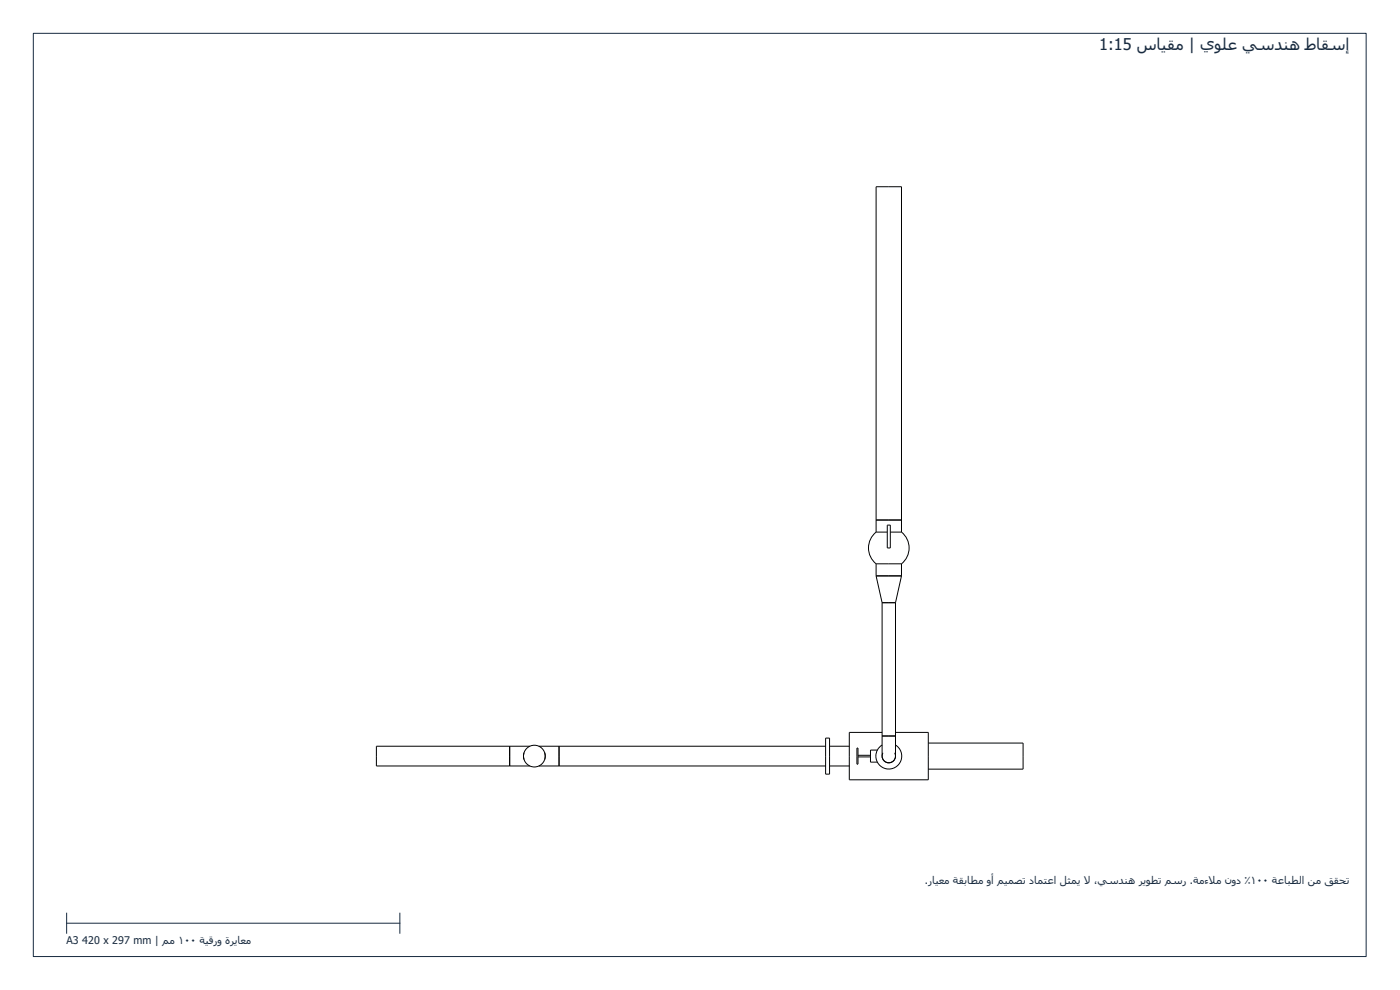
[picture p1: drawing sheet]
<svg xmlns="http://www.w3.org/2000/svg" width="420mm" height="297mm" viewBox="0 0 420 297" stroke-linecap="round" stroke-linejoin="round" font-family="sans-serif">
<path d="M10 10h400v277h-400zM20 277h100M20 274v6M120 274v6" fill="none" stroke="#182b40" stroke-width=".3"/>
<g fill="none" stroke="#000" stroke-width=".3">
<path d="M262.9 159.7a6.1 6.1 0 0 0 0 9.5M262.9 159.7h3.4M262.9 156h7.7M262.9 159.7v-103.7h7.7v103.7M266.3 157.6h.9v6.8h-.9zM267.2 159.7h3.4M270.6 159.7a6.1 6.1 0 0 1 0 9.5M262.9 172.8h7.7M262.9 169.2h7.7M262.9 172.8l1.8 8M262.9 169.2v3.6M270.6 172.8l-1.8 8"/>
<path d="M270.6 169.2v3.6M264.7 180.8h4.1M264.7 180.8v40M268.8 180.8v40M264.7 219.7h-9.8v14.3h23.7v-14.3h-9.8M153 223.9v5.9M157.3 225.8l-.2 1.1 .2 1M159 223.9h-46v5.9h46M161.7 229.8h86.1M161.7 223.9h86.1M163.5 225.8l.1 1.1-.1 1M167.8 223.9v5.9"/>
<path d="M247.8 221.5h1.2v10.8h-1.2zM249 229.8h5.9M249 223.9h5.9M257.2 224.4h.3v4.9h-.3zM257.5 226.6h3.7M257.5 227.1h3.7M263.3 225.1h-2.1v3.6h2.1M264.7 220.8v6.1M264.7 223.5a3.9 3.9 0 0 0-.9 5.9 3.9 3.9 0 0 0 5.9 0 3.9 3.9 0 0 0-.9-5.9M264.7 226.9h.1M264.7 220.8h4.1M265 225.9l-.3 1"/>
<path d="M268.5 225.9a2.01 2.01 0 0 1-1.2 2.9 2.01 2.01 0 0 1-2.6-1.9M268.8 220.8v5.2a2.07 2.07 0 0 1-1.6 2.7 2.07 2.07 0 0 1-2.5-1.8M278.6 222.9h28.4v7.9h-28.4"/>
<circle cx="160.4" cy="226.9" r="3.3"/>
</g>
<text font-size="4.9" fill="#182b40" x="329.9" y="14.9">1:15 سایقم | يولع يسدنھ طاقسإ</text>
<g font-size="3.2" fill="#182b40">
<text x="277.6" y="265.2">.رایعم ةقباطم وأ میمصت دامتعا لثمي ل ،يسدنھ ريوطت مسر .ةمءلم نود ٪١٠٠ ةعابطلا نم ققحت</text>
<text x="325.3" y="265.2">ا</text>
<text x="362.7" y="265.2">ا</text>
<text x="20" y="283.2">A3</text>
<text x="24.7" y="283.2">420 x 297 mm | مم ١٠٠ ةیقرو ةرياعم</text>
</g>
</svg>
